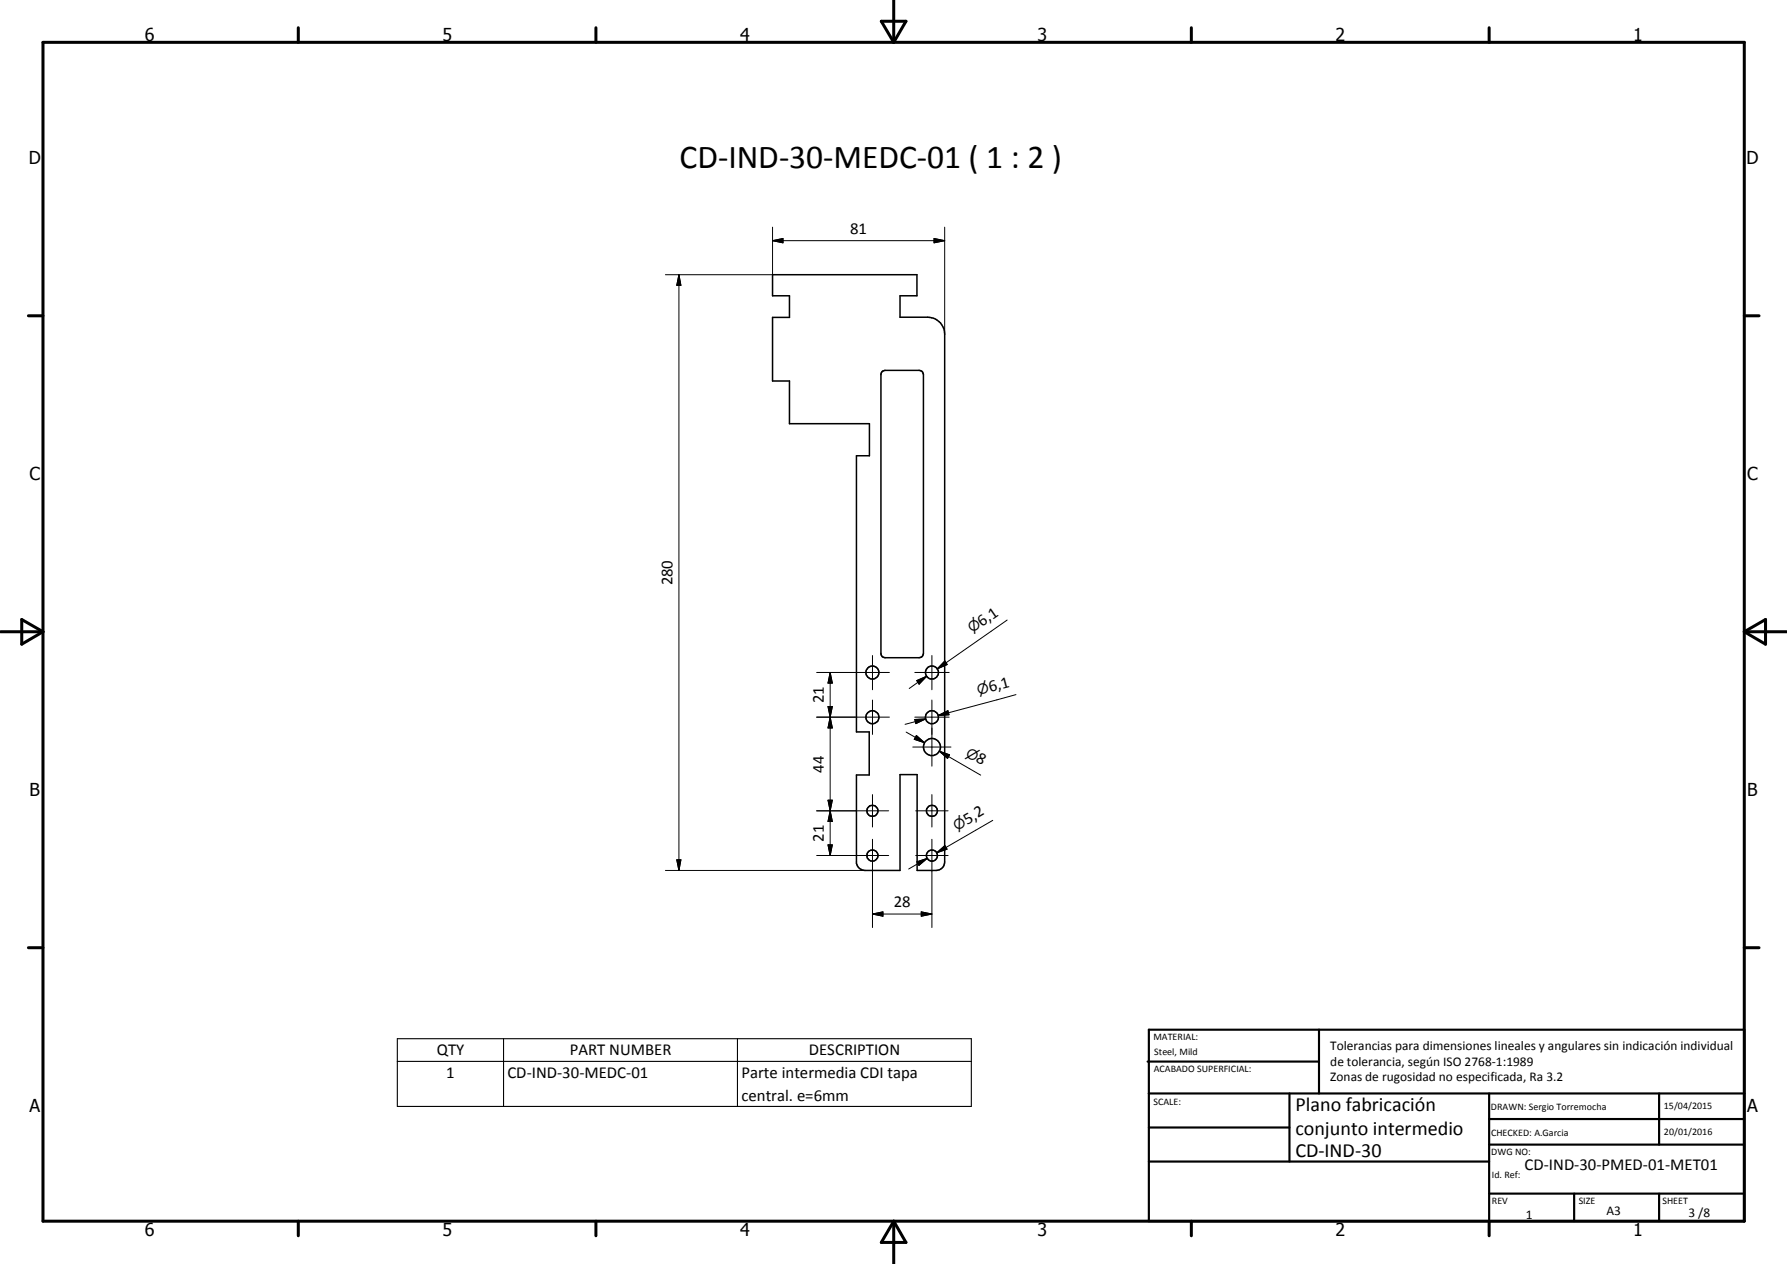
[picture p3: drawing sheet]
<svg xmlns="http://www.w3.org/2000/svg" width="420mm" height="297mm" viewBox="0 0 420 297" stroke-linecap="round" stroke-linejoin="round" font-family="sans-serif">
<g fill="none" stroke="#000" stroke-width=".35">
<path d="M181.6 64.6h34v4.9h-4v5h6.5a4 4 0 0 1 4 4v124.1a2 2 0 0 1-2 2h-4.5v-22.6h-4v22.6h-8.2a2.07 2.07 0 0 1-2-1.7v-20.8h3v-10.1h-3v-64.9h3v-7.5h-18.8v-10.1h-4v-14.9h4v-5.1h-4zM207.5 87.2l.6-.2h8l.8 .4 .2 .7v65.4l-.2 .7-.8 .4h-8a1 1 0 0 1-1-1.1v-65.4z"/>
<circle cx="205.1" cy="158" r="1.53"/>
<circle cx="219.1" cy="158.1" r="1.53"/>
<circle cx="205.1" cy="168.6" r="1.53"/>
<circle cx="219.1" cy="168.5" r="1.54"/>
<circle cx="219.1" cy="175.5" r="1.99"/>
<circle cx="205.1" cy="190.5" r="1.29"/>
<circle cx="219.1" cy="190.6" r="1.28"/>
<circle cx="205.1" cy="201.1" r="1.31"/>
<circle cx="219.1" cy="201.1" r="1.29"/>
</g>
<g fill="none" stroke="#000" stroke-width=".71">
<path d="M10.1 9.9h400v277.1h-400zM70.1 6.5v3.4M140.1 6.5v3.4M207.2 5h5.8l-2.9 4.9zM210.1 0v9.9M280.1 6.5v3.4M350.1 6.5v3.4M6.7 74.2h3.4M410.1 74.2h3.5M.1 148.5h10M5.1 145.6l5 2.9-5 2.9zM410.1 148.5h10"/>
<path d="M410.1 148.5l5-2.9v5.8zM6.7 222.7h3.4M410.1 222.7h3.5M70.1 287v3.4M140.1 287v3.4M210.1 287v10M210.1 287l2.9 5h-5.8zM280.1 287v3.4M350.1 287v3.4"/>
</g>
<g fill="none" stroke="#000" stroke-width=".51">
<path d="M269.8 249.5h40.3M270.1 242h140v45h-140zM270.1 257h140M303.2 257v16M310.1 242v15M350.1 257v30M390.1 257v12M270.1 265h33.1M270.1 273h80M350.1 269h60M350.1 263h60M350.1 280.5h60"/>
<path d="M370.1 280.5v6.5M390.1 280.5v6.5"/>
</g>
<path d="M93.4 244.1h135v15.9h-135zM93.4 249.4h135M118.4 244.1v15.9M173.4 244.1v15.9" fill="none" stroke="#000" stroke-width=".25"/>
<g fill="none" stroke="#000" stroke-width=".24">
<path d="M181.6 56.6l2.5-.6v1.1zM181.6 53.4v11.2h-25.1M181.6 56.6h40.5M219.6 56l2.5 .6-2.5 .5zM222.1 53.4v25.1M159.6 64.6l.5 2.5h-1zM159.6 64.6v140M192 158h17.1M195.2 158l.5 2.5h-1zM195.2 158v43M205.1 154.1v8M215.1 158h8.1"/>
<path d="M215.5 159.9l2.4-1-1.8 1.9zM217.9 158.9l-4.1 2.9M219.1 154.1v8M222.2 155.3l.5 .9-2.3 1zM222.4 155.7l-2 1.5M236.8 145.7l-16.4 11.5M192 168.5h17.1M194.7 166h1l-.5 2.5zM194.7 166l1 5.1h-1l1-5.1zM195.2 168.5l.5 2.6h-1zM205.1 164.5v8.1M213.1 172l4.3 2.5"/>
<path d="M214.6 175.6h9M215.1 169.1l2.5-.1-2.3 1.1zM215.1 168.5h8.1M215.5 172.8l1.9 1.7-2.4-.8zM217.6 169l-4.8 1.2M219.1 164.5v15.5M220.6 168.1l2.3-1.1 .2 1zM220.8 176.5l2.5 .9-.5 .8zM220.8 176.5l9.8 5.7M223 167.5l-2.4 .6M238.9 163.2l-18.3 4.9M192 190.5h16.9"/>
<path d="M194.7 198.5h1l-.5 2.5zM194.7 188h1l-.5 2.5zM194.7 188l1 5h-1l1-5zM195.2 190.5l.5 2.5h-1zM205.1 186.7v7.7M205.1 197.2v20.8M215.3 190.5h7.6M219.1 186.7v7.7M219.1 197.2v20.8M222.4 199.1l-2.2 1.3M233.4 192.8l-13.2 7.6M156.5 204.6h46.9"/>
<path d="M159.1 202.1h1l-.5 2.5zM192 201h16.9M205.1 214.8l2.5-.5v1zM205.1 214.8h14M215.3 201h7.6M215.6 202.5l2.4-.8-1.9 1.7zM216.6 214.3l2.5 .5-2.5 .5zM218 201.7l-4.4 2.5M220.2 200.4l2-1.7 .5 .9z"/>
</g>
<g fill="#000">
<path d="M181.6 56.6l2.5-.6v1.1zM219.6 56l2.5 .6-2.5 .5zM159.6 64.6l.5 2.5h-1zM222.2 155.3l.5 .9-2.3 1zM194.7 166h1l-.5 2.5zM195.2 168.5l.5 2.6h-1zM195.2 158l.5 2.5h-1zM215.5 172.8l1.9 1.7-2.4-.8zM215.1 169.1l2.5-.1-2.3 1.1zM215.5 159.9l2.4-1-1.8 1.9zM220.6 168.1l2.3-1.1 .2 1zM220.8 176.5l2.5 .9-.5 .8z"/>
<path d="M194.7 198.5h1l-.5 2.5zM194.7 188h1l-.5 2.5zM195.2 190.5l.5 2.5h-1zM220.2 200.4l2-1.7 .5 .9zM159.1 202.1h1l-.5 2.5zM205.1 214.8l2.5-.5v1zM215.6 202.5l2.4-.8-1.9 1.7zM216.6 214.3l2.5 .5-2.5 .5z"/>
</g>
<text font-size="7.9" x="159.8" y="39.6">CD-IND-30-MEDC-01 ( 1 : 2 )</text>
<g font-size="4.7">
<text x="304.6" y="261.2">Plano fabricación</text>
<text x="304.6" y="266.6">conjunto intermedio</text>
<text x="304.6" y="272">CD-IND-30</text>
</g>
<g font-size="4.2">
<text x="34" y="9.6">6</text>
<text x="104" y="9.6">5</text>
<text x="174" y="9.6">4</text>
<text x="244" y="9.6">3</text>
<text x="314" y="9.6">2</text>
<text x="384" y="9.6">1</text>
<text x="6.8" y="38.7">D</text>
<text x="410.6" y="38.7">D</text>
<text x="7" y="112.9">C</text>
<text x="410.8" y="112.9">C</text>
<text x="7" y="187.1">B</text>
<text x="410.8" y="187.1">B</text>
<text x="7" y="261.4">A</text>
<text x="410.8" y="261.4">A</text>
<text x="34" y="290.4">6</text>
<text x="104" y="290.4">5</text>
<text x="174" y="290.4">4</text>
<text x="244" y="290.4">3</text>
<text x="314" y="290.4">2</text>
<text x="384" y="290.4">1</text>
</g>
<g font-size="3.9">
<text x="199.9" y="55">81</text>
<text x="158.1" y="137.6" transform="rotate(-90 158.1 137.6)">280</text>
<text x="230.9" y="147.3" transform="rotate(-35 230.9 147.3)">6,1</text>
<text x="193.7" y="165.3" transform="rotate(-90 193.7 165.3)">21</text>
<text x="232.8" y="162.7" transform="rotate(-15 232.8 162.7)">6,1</text>
<text x="229.3" y="178.9" transform="rotate(30 229.3 178.9)">8</text>
<text x="193.7" y="181.6" transform="rotate(-90 193.7 181.6)">44</text>
<text x="193.7" y="197.8" transform="rotate(-90 193.7 197.8)">21</text>
<text x="227.4" y="193.8" transform="rotate(-30 227.4 193.8)">5,2</text>
<text x="210.1" y="213.2">28</text>
<text x="102.7" y="248">QTY</text>
<text x="134" y="248">PART NUMBER</text>
<text x="190.2" y="248">DESCRIPTION</text>
<text x="104.9" y="253.3">1</text>
<text x="119.3" y="253.3">CD-IND-30-MEDC-01</text>
<text x="174.3" y="253.4">Parte intermedia CDI tapa</text>
<text x="174.3" y="258.7">central. e=6mm</text>
<text x="358.5" y="275">CD-IND-30-PMED-01-MET01</text>
</g>
<g font-size="3.3">
<text x="228.6" y="148.8" transform="rotate(-35 228.6 148.8)">n</text>
<text x="230.1" y="163.4" transform="rotate(-15 230.1 163.4)">n</text>
<text x="226.9" y="177.5" transform="rotate(30 226.9 177.5)">n</text>
<text x="224.9" y="195.2" transform="rotate(-30 224.9 195.2)">n</text>
</g>
<g font-size="3.1">
<text x="312.7" y="246.8">Tolerancias para dimensiones lineales y angulares sin indicación individual</text>
<text x="312.7" y="250.4">de tolerancia, según ISO 2768-1:1989</text>
<text x="312.7" y="254">Zonas de rugosidad no especificada, Ra 3.2</text>
<text x="358.7" y="286.5">1</text>
<text x="377.7" y="285.6">A3</text>
<text x="397" y="285.9">3 /8</text>
</g>
<g font-size="2.4">
<text x="271.2" y="244.4">MATERIAL:</text>
<text x="271.3" y="252">ACABADO SUPERFICIAL:</text>
<text x="271.4" y="247.9">Steel, Mild</text>
<text x="271.2" y="259.7">SCALE:</text>
<text x="350.6" y="260.8">DRAWN: Sergio Torremocha</text>
<text x="391.2" y="260.6">15/04/2015</text>
<text x="350.6" y="267">CHECKED: A.Garcia</text>
<text x="391.2" y="266.7">20/01/2016</text>
<text x="350.6" y="271.4">DWG NO:</text>
<text x="350.8" y="276.9">Id. Ref:</text>
<text x="350.8" y="282.8">REV</text>
<text x="371.2" y="282.9">SIZE</text>
<text x="390.9" y="282.9">SHEET</text>
</g>
</svg>
